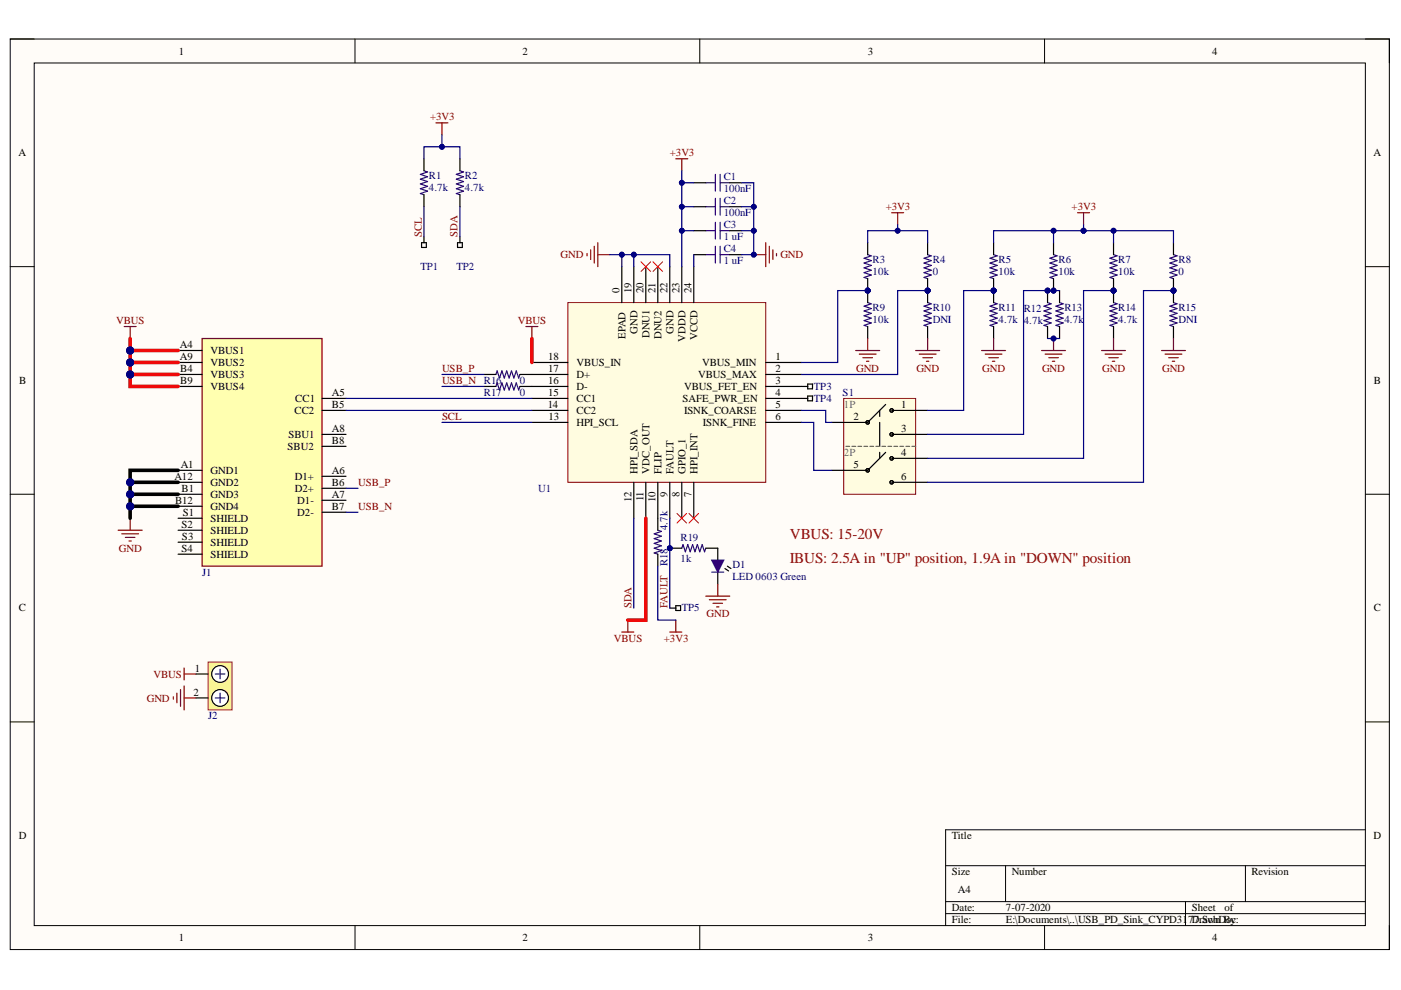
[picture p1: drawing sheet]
# Altium project USB_PD_Sink_CYPD3177.PrjPcb
1 sheet, 33 parts. Net scope: global (net labels, ports and power ports of the same name join across sheets).
Board file: USB_PD_Sink_CYPD3177.PcbDoc

## Sheet USB_PD_Sink_CYPD3177.SchDoc
size A4

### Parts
C1  value 100nF  [C0603-IPC]  (hidden comment: C0603 100nF 25V X7R)
C2  value 100nF  [C0603-IPC]  (hidden comment: C0603 100nF 25V X7R)
C3  value 1 uF  [C0603-IPC]  (hidden comment: C0603 1uF 10V X7R)
C4  value 1 uF  [C0603-IPC]  (hidden comment: C0603 1uF 10V X7R)
D1  LED 0603 Green  [LED0603-IPC]
J1  16 Pin Mid Mount USB C  [USB-C - 16 Pin Mid Mount]  (value not drawn)
J2  Phoenix Contact 1935161  [Phoenix_1935161]  (value not drawn)
R1  value 4.7k  [R0603-HIGH-DENSITY]  (hidden comment: R0603 4.7k 1%)
R2  value 4.7k  [R0603-HIGH-DENSITY]  (hidden comment: R0603 4.7k 1%)
R3  value 10k  [R0603-IPC]  (hidden comment: R0603 10K 1%)
R4  value 0  [R0603-IPC]  (hidden comment: R0603 0)
R5  value 10k  [R0603-IPC]  (hidden comment: R0603 10K 1%)
R6  value 10k  [R0603-IPC]  (hidden comment: R0603 10K 1%)
R7  value 10k  [R0603-IPC]  (hidden comment: R0603 10K 1%)
R8  value 0  [R0603-IPC]  (hidden comment: R0603 0)
R9  value 10k  [R0603-IPC]  (hidden comment: R0603 10K 1%)
R10  value DNI  [R0603-IPC]  (hidden comment: R0603 0)
R11  value 4.7k  [R0603-IPC]  (hidden comment: R0603 4.7k 1%)
R12  value 4.7k  [R0603-IPC]  (hidden comment: R0603 4.7k 1%)
R13  value 4.7k  [R0603-IPC]  (hidden comment: R0603 4.7k 1%)
R14  value 4.7k  [R0603-IPC]  (hidden comment: R0603 4.7k 1%)
R15  value DNI  [R0603-IPC]  (hidden comment: R0603 0)
R16  value 0  [R0402-HIGH-DENSITY]  (hidden comment: R0402 0R)
R17  value 0  [R0402-HIGH-DENSITY]  (hidden comment: R0402 0R)
R18  value 4.7k  [R0603-HIGH-DENSITY]  (hidden comment: R0603 4.7k 1%)
R19  value 1k  [R0603-IPC]  (hidden comment: R0603 1K 1%)
S1  SS-3235S-L3  [SS-3235S-L3]  (value not drawn)
TP1  SCL  [TESTPOINT_SMT]  (value not drawn)  (no BOM)
TP2  SDA  [TESTPOINT_SMT]  (value not drawn)  (no BOM)
TP3  VBUS_FET_EN  [TESTPOINT_SMT]  (value not drawn)  (no BOM)
TP4  SAFE_PWR_EN  [TESTPOINT_SMT]  (value not drawn)  (no BOM)
TP5  FAULT  [TESTPOINT_SMT]  (value not drawn)  (no BOM)
U1  CYPD3177 PD Sink Controller  [QFN24 - 4X4MM - PITCH 0.5MM - EXPOSEDPAD]  (value not drawn)

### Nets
+3V3: C1.1 C2.1 C3.2 R1.1 R2.1 R3.2 R4.2 R5.2 R6.2 R7.2 R8.2 R18.2 U1.23(VDDD)
GND: C1.2 C2.2 C3.1 C4.1 D1.K J1.A1(GND1) J1.A12(GND2) J1.B1(GND3) J1.B12(GND4) J2.2 R9.1 R10.1 R11.1 R12.1 R13.1 R14.1 R15.1 U1.0(EPAD) U1.19(GND) U1.22(GND)
VBUS: J1.A4(VBUS1) J1.A9(VBUS2) J1.B4(VBUS3) J1.B9(VBUS4) J2.1 U1.11(VDC_OUT) U1.18(VBUS_IN)
FAULT: R19.1 TP5.1 U1.9(FAULT)
SCL: R1.2 TP1.1 U1.13(HPI_SCL)
SDA: R2.2 TP2.1 U1.12(HPI_SDA)
USB_N: J1.B7(D2-) R17.1
USB_P: J1.B6(D2+) R16.1
NetC4_2: C4.2 U1.24(VCCD)
NetD1_A: D1.A R19.2
NetJ1_A5: J1.A5(CC1) U1.15(CC1)
NetJ1_B5: J1.B5(CC2) U1.14(CC2)
NetR3_1: R3.1 R9.2 U1.1(VBUS_MIN)
NetR4_1: R4.1 R10.2 U1.2(VBUS_MAX)
NetR5_1: R5.1 R11.2 S1.1
NetR6_1: R6.1 R12.2 R13.2 S1.3
NetR7_1: R7.1 R14.2 S1.4
NetR8_1: R8.1 R15.2 S1.6
NetR16_2: R16.2 U1.17(D+)
NetR17_2: R17.2 U1.16(D-)
NetR18_1: R18.1 U1.10(FLIP)
NetS1_2: S1.2 U1.5(ISNK_COARSE)
NetS1_5: S1.5 U1.6(ISNK_FINE)
NetTP3_1: TP3.1 U1.3(VBUS_FET_EN)
NetTP4_1: TP4.1 U1.4(SAFE_PWR_EN)

Not connected (* = marked no-connect by the designer): J1 A6(D1+) A7(D1-) A8(SBU1) B8(SBU2) S1(SHIELD) S2(SHIELD) S3(SHIELD) S4(SHIELD); U1 7(HPI_INT)* 8(GPIO_1)* 20(DNU1)* 21(DNU2)*

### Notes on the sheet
- VBUS: 15-20V
- IBUS: 2.5A in "UP" position, 1.9A in "DOWN" position
